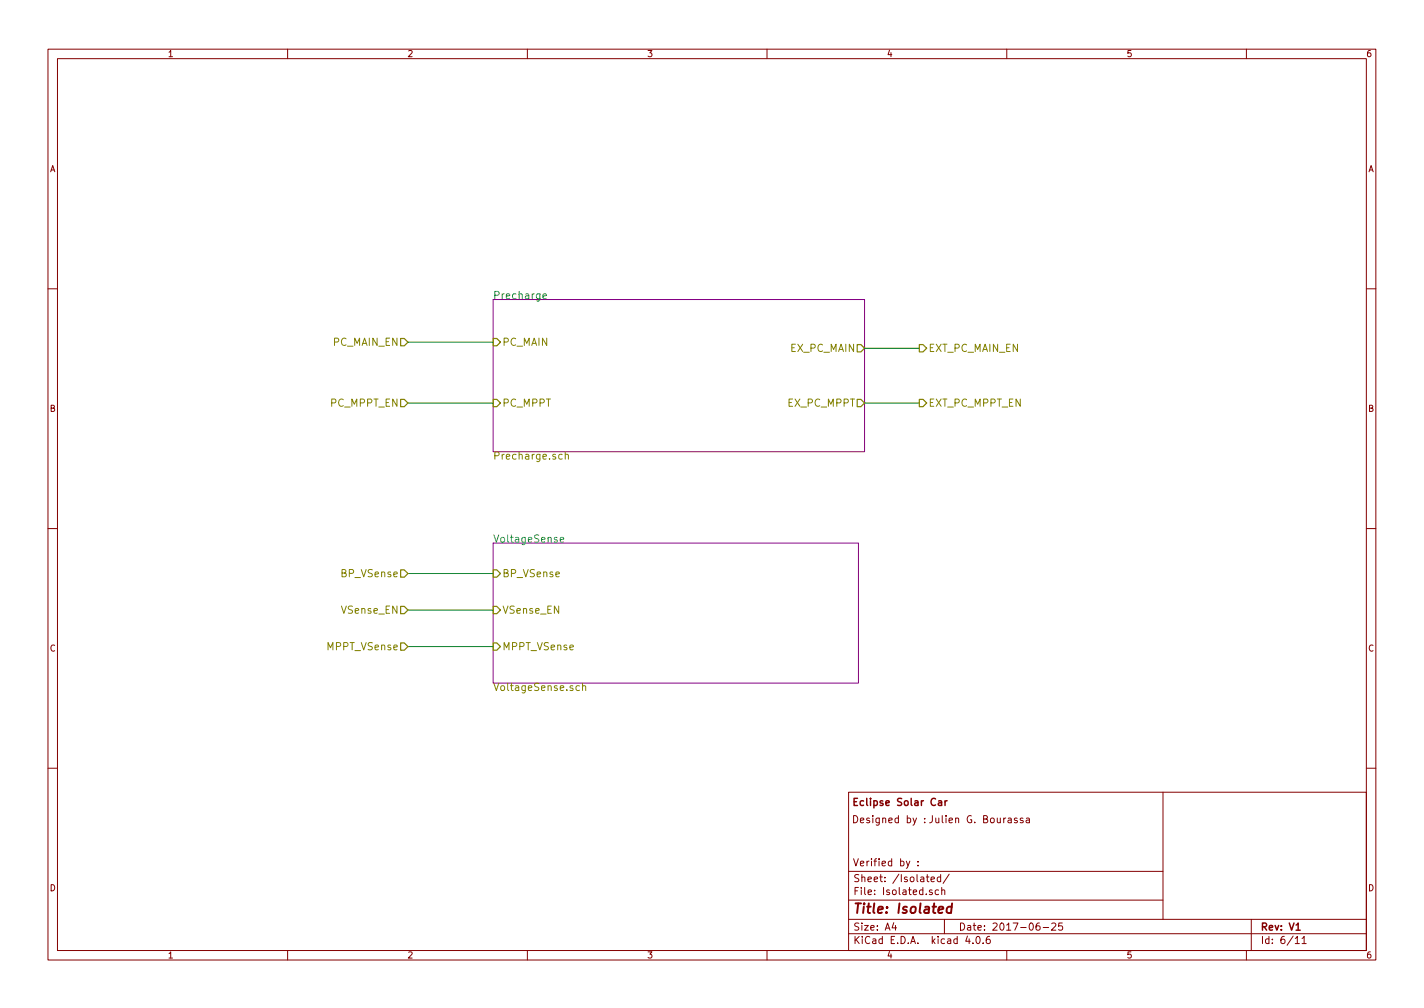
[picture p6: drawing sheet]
<svg xmlns="http://www.w3.org/2000/svg" width="297mm" height="210mm" viewBox="0 0 297 210" stroke-linecap="round" stroke-linejoin="round" font-family="sans-serif">
<g fill="none" stroke="#840000" stroke-width=".21">
<path d="M10 10.3h277v189.9h-277zM12 12.2h273v186.1h-273zM60 10.3v1.9M110 10.3v1.9M160 10.3v1.9M210 10.3v1.9M260 10.3v1.9M10 60.2h2M285 60.2h2M10 110.3h2M285 110.3h2M10 160.2h2"/>
<path d="M177 165.2h108v33.1h-108zM189.8 179.6l-.5 1.4-.2 .1M191.2 170.6l-.5 1.4-.3 .1M191.5 179.7v.1M192.9 171.5v.1M192.9 170.7v.1M212.2 170.7l-.4-.1-.2 .2 .1 .3 .5 .1v.3h-.6M213.4 170.7l-.4-.1-.2 .2 .1 .3 .5 .1v.3h-.6M214.1 170.7h.6v.9M214.7 171l-.5 .1-.2 .2 .2 .3 .5-.1M242.6 165.2v26.6M285 160.2h2"/>
<path d="M60 198.3v1.9M110 198.3v1.9M160 198.3v1.9M177 194.8h108M177 191.8h108M177 187.8h65.6M177 181.8h65.6M186.4 192.5l-.3 1h.9M186.8 193v1M191.5 180.5v.1M194.2 183.4l.7-.1v-.3l-.5-.1-.2 .2 .1 .7h.6M194.4 185.7l-.3-.1-.2 .2v.2l.5 .2v.3h-.5"/>
<path d="M195.8 185.7l-.4-.1-.3 .3v.6l.3 .1 .4-.1M196.2 183l-.4-.1-.3 .3 .1 .6 .2 .1 .4-.1M196.2 182.4v1.5M196.4 185.7l.2-.1 .4 .1 .1 .9M196.4 185.1v1.5M197 191.8v3M198 182.3l-1.3 2M201.8 195.2l-.4 1.1h1M202.9 196.7v.1M203.8 195.4l.1-.1a.8 .8 0 0 1 .6 .8 .8 .8 0 0 1-.6 .7 .97 .97 0 0 1-.1-1.4zM205.1 196.7v.1M206.4 195.3l-.4 .1a1.11 1.11 0 0 0-.1 1.3l.4 .1 .2-.1 .1-.5-.3-.3-.4 .1-.2 .2"/>
<path d="M210 198.3v1.9M216.8 192.5l-.4 .1a1.11 1.11 0 0 0-.1 1.3l.4 .1 .2-.1 .1-.5-.3-.3-.4 .1-.2 .2M217.6 193.5h1.1M219.4 192.7l.6-.2 .2 .5-.9 1h.9M221.6 192.5h-.7l-.1 .7h.7l.2 .2-.1 .5-.2 .1-.6-.1M260 198.3v1.9M261 191.8v6.5M270.2 195.8l.4-.5v1.5M270.2 196.8h.8M271.6 195.8l.4-.5v1.5M271.6 196.8h.9"/>
</g>
<path d="M195.8 167.1h.6v.9M196.4 167.4l-.5 .1-.2 .2 .2 .3 .5-.1M197.1 167v1M197.6 167l-.5 .3M270.4 194h.8" fill="none" stroke="#840000" stroke-width=".3"/>
<path d="M198.5 189.2l-.2-.1a.67 .67 0 0 0-.8 .4v.8l.3 .1 .6-.1M198.6 188.4l-.2 2" fill="none" stroke="#840000" stroke-width=".41"/>
<path d="M102.9 62.5h77.4v31.7h-77.4zM102.9 113.3h76.2v29.2h-76.2z" fill="none" stroke="#840084" stroke-width=".21"/>
<path d="M113.3 61.8l.7-.2-.1-.2-.4-.1-.2 .2v.7h.6M116.9 112.6l.7-.2-.1-.2-.4-.1-.2 .2v.7h.6" fill="none" stroke="#008484" stroke-width=".21"/>
<path d="M117.3 94.8h-.5l-.3 .3 .2 .6h.6M117.9 94.9l.1-.1a.36 .36 0 0 1 .6 .2v.8M117.9 94.3v1.5M120.9 143.1l-.5-.1-.3 .3 .2 .7h.6M121.5 143.2l.1-.1a.36 .36 0 0 1 .6 .2v.7M121.5 142.5v1.5" fill="none" stroke="#848400" stroke-width=".21"/>
<g fill="none" stroke="#848400" stroke-width=".25">
<path d="M83.6 70.6h.7l.8 .8-.8 .7h-.7zM102.9 70.6h.7l.8 .8-.8 .7h-.7zM178.8 71.9h.8l.7 .7-.7 .8h-.8zM191.8 71.9h.7l.8 .7-.8 .8h-.7zM83.6 83.3h.7l.8 .8-.8 .7h-.7zM102.9 83.3h.7l.8 .8-.8 .7h-.7zM178.8 83.3h.8l.7 .8-.7 .7h-.8zM191.8 83.3h.7l.8 .8-.8 .7h-.7zM83.6 118.9h.7l.8 .7-.8 .8h-.7zM102.9 118.9h.7l.8 .7-.8 .8h-.7zM83.6 126.5h.7l.8 .7-.8 .8h-.7zM83.6 134.1h.7l.8 .8-.8 .7h-.7z"/>
<path d="M102.9 126.5h.7l.8 .7-.8 .8h-.7zM102.9 134.1h.7l.8 .8-.8 .7h-.7z"/>
</g>
<path d="M85.1 71.4h17.8M180.3 72.6h11.5M85.1 84.1h17.8M180.3 84.1h11.5M85.1 119.6h17.8M85.1 127.2h17.8M85.1 134.9h17.8" fill="none" stroke="#008400" stroke-width=".21"/>
<text font-size="2.8" fill="#840000" x="178" y="190.5">Title: Isolated</text>
<g font-size="2.1" fill="#008484">
<text x="102.9" y="62.4">Precharge</text>
<text x="102.9" y="113.2">VoltageSense</text>
</g>
<g font-size="2.1" fill="#848400">
<text x="69.5" y="72.1">PC_MAIN_EN</text>
<text x="104.8" y="72.1">PC_MAIN</text>
<text x="164.8" y="73.4">EX_PC_MAIN</text>
<text x="193.7" y="73.4">EXT_PC_MAIN_EN</text>
<text x="69" y="84.8">PC_MPPT_EN</text>
<text x="104.8" y="84.8">PC_MPPT</text>
<text x="164.4" y="84.8">EX_PC_MPPT</text>
<text x="193.7" y="84.8">EXT_PC_MPPT_EN</text>
<text x="102.9" y="95.9">Precharge.sch</text>
<text x="71.4" y="120.4">BP_VSense</text>
<text x="104.8" y="120.4">BP_VSense</text>
<text x="71.4" y="128">VSense_EN</text>
<text x="104.8" y="128">VSense_EN</text>
<text x="68.4" y="135.6">MPPT_VSense</text>
<text x="104.8" y="135.6">MPPT_VSense</text>
<text x="102.9" y="144.1">VoltageSense.sch</text>
</g>
<g font-size="2.1" fill="#840000">
<text x="177.7" y="171.7">Designed by :</text>
<text x="177.8" y="168.1">Eclipse Solar Car</text>
<text x="193.7" y="171.7">Julien G. Bourassa</text>
<text x="177.9" y="180.7">Verified by :</text>
<text x="178" y="184">Sheet: /Isolated/</text>
<text x="178" y="186.7">File: Isolated.sch</text>
<text x="178" y="196.9">KiCad E.D.A. kicad 4.0.6</text>
<text x="178" y="194.1">Size: A4</text>
<text x="200" y="194.1">Date: 2017-06-25</text>
<text x="263" y="194.1">Rev: V1</text>
<text x="263" y="196.9">Id: 6/11</text>
</g>
<g font-size="1.8" fill="#840000">
<text x="35" y="11.9">1</text>
<text x="85" y="11.9">2</text>
<text x="135" y="11.9">3</text>
<text x="185" y="11.9">4</text>
<text x="235" y="11.9">5</text>
<text x="285" y="11.9">6</text>
<text x="10.4" y="35.9">A</text>
<text x="285.4" y="35.9">A</text>
<text x="10.4" y="85.9">B</text>
<text x="285.4" y="85.9">B</text>
<text x="10.4" y="135.9">C</text>
<text x="285.4" y="135.9">C</text>
<text x="10.4" y="185.9">D</text>
<text x="285.4" y="185.9">D</text>
<text x="35" y="199.9">1</text>
<text x="85" y="199.9">2</text>
<text x="135" y="199.9">3</text>
<text x="185" y="199.9">4</text>
<text x="235" y="199.9">5</text>
<text x="285" y="199.9">6</text>
</g>
</svg>
